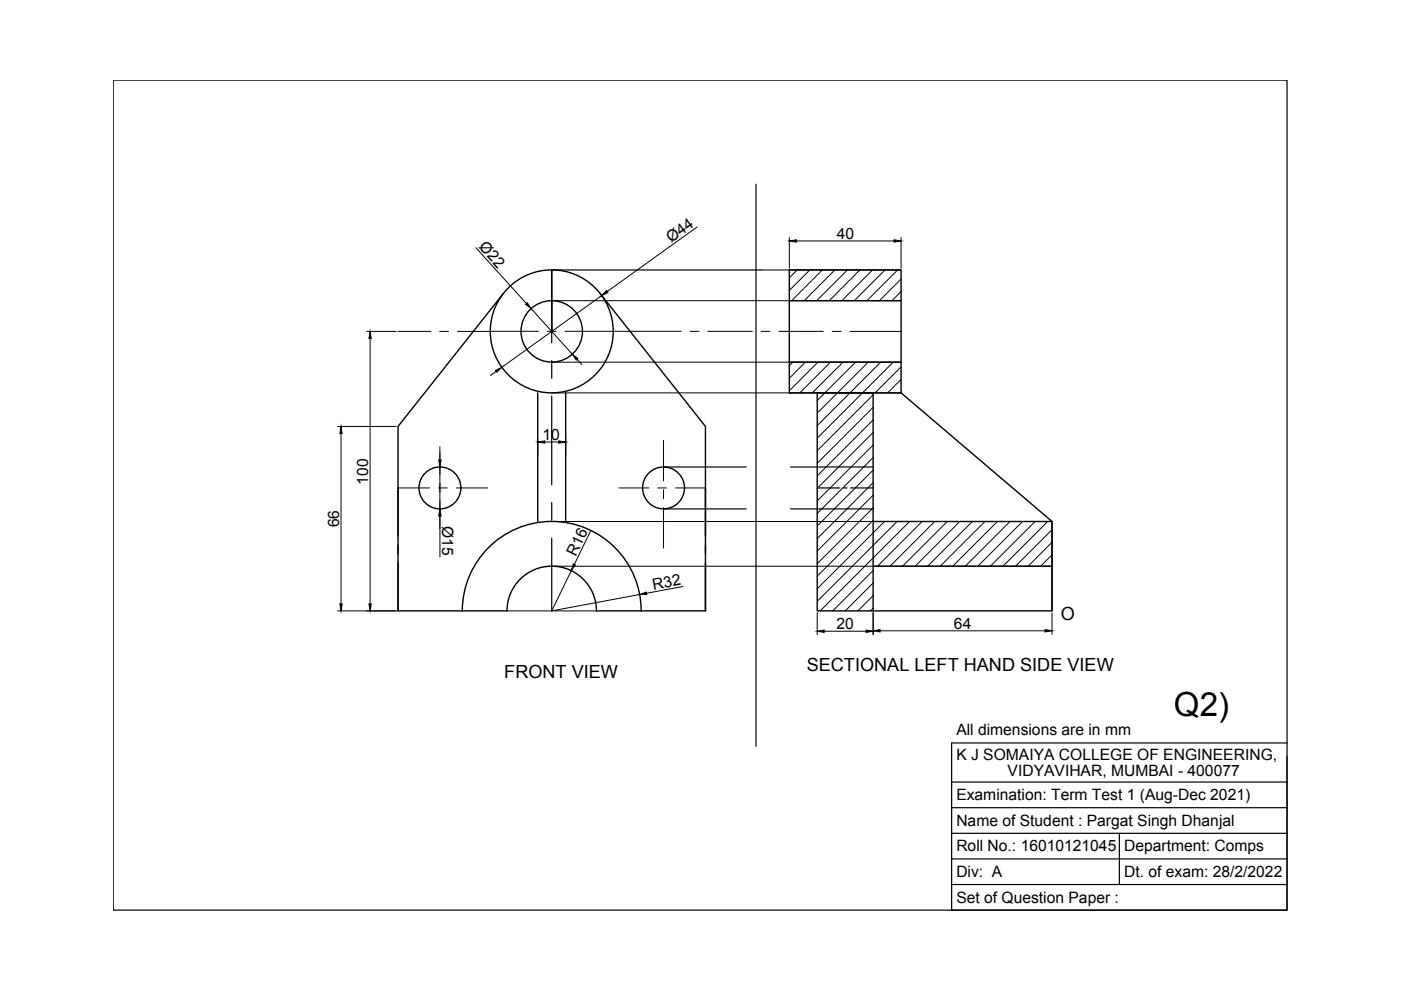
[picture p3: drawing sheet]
<svg xmlns="http://www.w3.org/2000/svg" width="297mm" height="210mm" viewBox="0 0 297 210" stroke-linecap="round" stroke-linejoin="round" font-family="sans-serif">
<!-- layer: 0 -->
<g fill="none" stroke="#000" stroke-width=".25">
<path d="M24 17h248.9v176h-248.9zM160.3 39.1v119.1M117 57.2v13.1M161.4 57.2h-44.4v15.5M117 76.4v3.8M117 84v18.8M140.7 99h17.5M167.6 99h17.5M117 106.5v3.8M117 114.1v15.4M140.7 107.9h17.5M167.6 107.9h17.5"/>
<path d="M173.3 103.5h4.8M178.8 103.5h.8M180.3 103.5h4.8M272.9 157.5h-71.1v35.5h71.1v-32.6M201.8 165.8h71.1M201.8 171.3h71.1M201.8 176.7h71.1M237.3 176.7v10.8M201.8 182.1h71.1M201.8 187.5h71.1"/>
</g>
<g fill="none" stroke="#000" stroke-width=".3">
<path d="M167.4 57.2h23.6v26.1h-23.6zM106.8 62.2l-22.4 28.2v39.1M127.2 62.2l22.4 28.2v39.1M167.4 63.8h23.6M167.4 76.8h23.6M114 83.3v27.3M119.9 83.3v27.3M173.3 83.3v46.2h11.8v-46.2M191 83.3l32.1 27.3v18.9M84.4 103.5v10.2M84.4 115.6v1.8M84.4 119.3v10.2"/>
<path d="M149.6 103.5v10.2M149.6 115.6v1.8M149.6 119.3v10.2M185.1 110.6h38v18.9h-38M84.4 129.5h23.1M98 129.5a19 19 0 0 1 19-18.9 19 19 0 0 1 18.9 18.9M107.5 129.5a9.5 9.5 0 0 1 9.5-9.5 9.5 9.5 0 0 1 9.5 9.5M126.5 129.5h23.1M185.1 120.1h38"/>
<circle cx="117" cy="70.3" r="13"/>
<circle cx="117" cy="70.3" r="6.5"/>
<circle cx="93.3" cy="103.5" r="4.4"/>
<circle cx="140.7" cy="103.5" r="4.4"/>
</g>
<g fill="none" stroke="#000" stroke-width=".21">
<path d="M100.9 52.5l10.7 11.8M117 57.2v13.1M147.8 48.1l-19 13.7M161.4 57.2h29.6M167.4 50.3v6.6M168.8 51.1h20.8M169 57.2l-1.6 1.7M171.7 57.2l-4.3 4.4M174.3 57.2l-6.5 6.6M177 57.2l-6.5 6.6M179.7 57.2l-6.5 6.6M182.3 57.2l-6.5 6.6"/>
<path d="M185 57.2l-6.5 6.6M187.6 57.2l-6.5 6.6M190.3 57.2l-6.5 6.6M191 59.2l-4.5 4.6M191 50.3v6.6M77.7 70.3h6.3M78.5 71.7v56.3M84.4 70.3h6.9M93.2 70.3h1.9M97 70.3h6.9M103.9 70.2h10.3M105.2 78.7l-1.2 .9"/>
<path d="M112.6 65.4l8.8 9.7M116 70.2h1.9M117 76.8h74M117 63.8h74M119.8 70.2h24.6M122.4 76.2l.9 1.1M127.6 62.7l-21.2 15.2M146.3 70.3h1.9M150.1 70.3h9.4M161.4 70.3h1.9M165.1 70.3h9.4M168.1 76.8l-.7 .7"/>
<path d="M170.8 76.8l-3.4 3.4M173.4 76.8l-6 6.1M176.1 76.8l-6.5 6.5M176.4 70.3h1.9M178.7 76.8l-6.5 6.5M180.2 70.3h10.8M181.4 76.8l-8.1 8.1M184.1 76.8l-10.8 10.8M186.7 76.8l-13.4 13.4M189.4 76.8l-16.1 16.1M191 61.8l-1.9 2M191 77.8l-5.5 5.5"/>
<path d="M71.6 90.4h12.4M72.3 91.9v36.1M93.3 94.7v17.4M114 93v3.6M115.5 93.7h3M117 83.3h74M119.9 93v3.6M140.7 93.4v8.6M185.1 97l-11.8 11.9M185.1 99.7l-11.8 11.8M185.1 83.7l-11.8 11.9M185.1 86.4l-11.8 11.8"/>
<path d="M185.1 89l-11.8 11.9M185.1 91.7l-11.8 11.8M185.1 94.4l-11.8 11.8M191 80.4l-2.8 2.9M191 83.1l-.2 .2M84.4 103.5h6.7M92.9 103.5h1.9M93.3 109.4v8.7M96.7 103.5h6.7M117 110.6h106.1M125.2 112.6l-3.4 7.1M131.2 103.5h6.4"/>
<path d="M139.5 103.5h1.8M140.7 103.8v1.9M140.7 107.6v8.6M143.2 103.5h6.4M185.1 110.3l-11.8 11.9M185.1 102.3l-11.8 11.9M185.1 105l-11.8 11.8M185.1 107.7l-11.8 11.8M187.5 110.6l-14.2 14.2M190.2 110.6l-16.9 16.9M192.9 110.6l-19 18.9M195.5 110.6l-9.5 9.5"/>
<path d="M198.2 110.6l-9.5 9.5M200.8 110.6l-9.4 9.5M203.5 110.6l-9.5 9.5M206.2 110.6l-9.5 9.5M208.8 110.6l-9.5 9.5M211.5 110.6l-9.5 9.5M214.1 110.6l-9.4 9.5M216.8 110.6l-9.5 9.5M219.5 110.6l-9.5 9.5M222.1 110.6l-9.5 9.5M223.1 112.3l-7.8 7.8M223.1 115l-5.1 5.1"/>
<path d="M223.1 117.6l-2.5 2.5M71.6 129.5h12.4M107.5 129.5h19M117 120.1h106.1M121.1 121l-4.1 8.5 18.6-3.4M144.8 124.3l-7.7 1.5M173.3 129.9v4.7M174.7 133.8h8.9M185.1 121l-8.5 8.5M185.1 123.6l-5.9 5.9M185.1 126.3l-3.2 3.2M185.1 128.9l-.6 .6"/>
<path d="M185.1 129.9v4.7M186.6 133.7h35M223.1 129.9v4.6"/>
</g>
<g fill="#000" stroke="#000" stroke-width=".21">
<path d="M167.4 51.1l1.4-.3v.5zM189.6 50.8l1.4 .3-1.4 .2zM78.5 70.3l.2 1.4h-.5zM105 78.5l1.4-.6-1.1 1zM111.4 64.5l.4-.3 .8 1.2zM121.4 75.1l1.1 .9-.3 .4zM128.6 61.6l.3 .4-1.3 .7zM72.3 90.4l.2 1.5h-.4zM93 97.5h.5l-.2 1.5zM114 93.7l1.5-.2v.5zM118.5 93.5l1.4 .2-1.4 .3zM93.3 107.9l.2 1.5h-.5z"/>
<path d="M121.5 119.6l.5 .2-.9 1.2zM72.1 128h.4l-.2 1.5zM78.2 128h.5l-.2 1.5zM135.6 126.1l1.4-.6 .1 .5zM173.3 133.8l1.4-.2v.5zM183.6 133.6l1.5 .2-1.5 .3zM185.1 133.7l1.5-.2v.5zM221.6 133.5l1.5 .2-1.5 .3z"/>
</g>
<text font-size="7" x="248.9" y="151.9">Q2)</text>
<g font-size="3.8">
<text x="224.9" y="131.5">O</text>
<text x="106.9" y="143.7">FRONT VIEW</text>
<text x="171" y="142.3">SECTIONAL LEFT HAND SIDE VIEW</text>
</g>
<g font-size="3.3">
<text x="101.4" y="52.4" transform="rotate(48 101.4 52.4)">Ø22</text>
<text x="142.3" y="51.5" transform="rotate(-36 142.3 51.5)">Ø44</text>
<text x="177.4" y="50.7">40</text>
<text x="115" y="93.3">10</text>
<text x="78.1" y="102.8" transform="rotate(-90 78.1 102.8)">100</text>
<text x="71.9" y="111.8" transform="rotate(-90 71.9 111.8)">66</text>
<text x="93.7" y="111.6" transform="rotate(90 93.7 111.6)">Ø15</text>
<text x="122.1" y="118.1" transform="rotate(-64 122.1 118.1)">R16</text>
<text x="138.6" y="125.1" transform="rotate(-11 138.6 125.1)">R32</text>
<text x="177.4" y="133.4">20</text>
<text x="202.3" y="133.3">64</text>
<text x="202.8" y="155.9">All dimensions are in mm</text>
<text x="202.8" y="161">K J SOMAIYA COLLEGE OF ENGINEERING,</text>
<text x="213.6" y="164.5">VIDYAVIHAR, MUMBAI - 400077</text>
<text x="202.8" y="169.7">Examination: Term Test 1 (Aug-Dec 2021)</text>
<text x="202.8" y="175.1">Name of Student : Pargat Singh Dhanjal</text>
<text x="202.8" y="180.5">Roll No.: 16010121045</text>
<text x="202.8" y="186">Div: A</text>
<text x="238.3" y="180.5">Department: Comps</text>
<text x="238.3" y="186">Dt. of exam: 28/2/2022</text>
<text x="202.8" y="191.4">Set of Question Paper :</text>
</g>
</svg>
